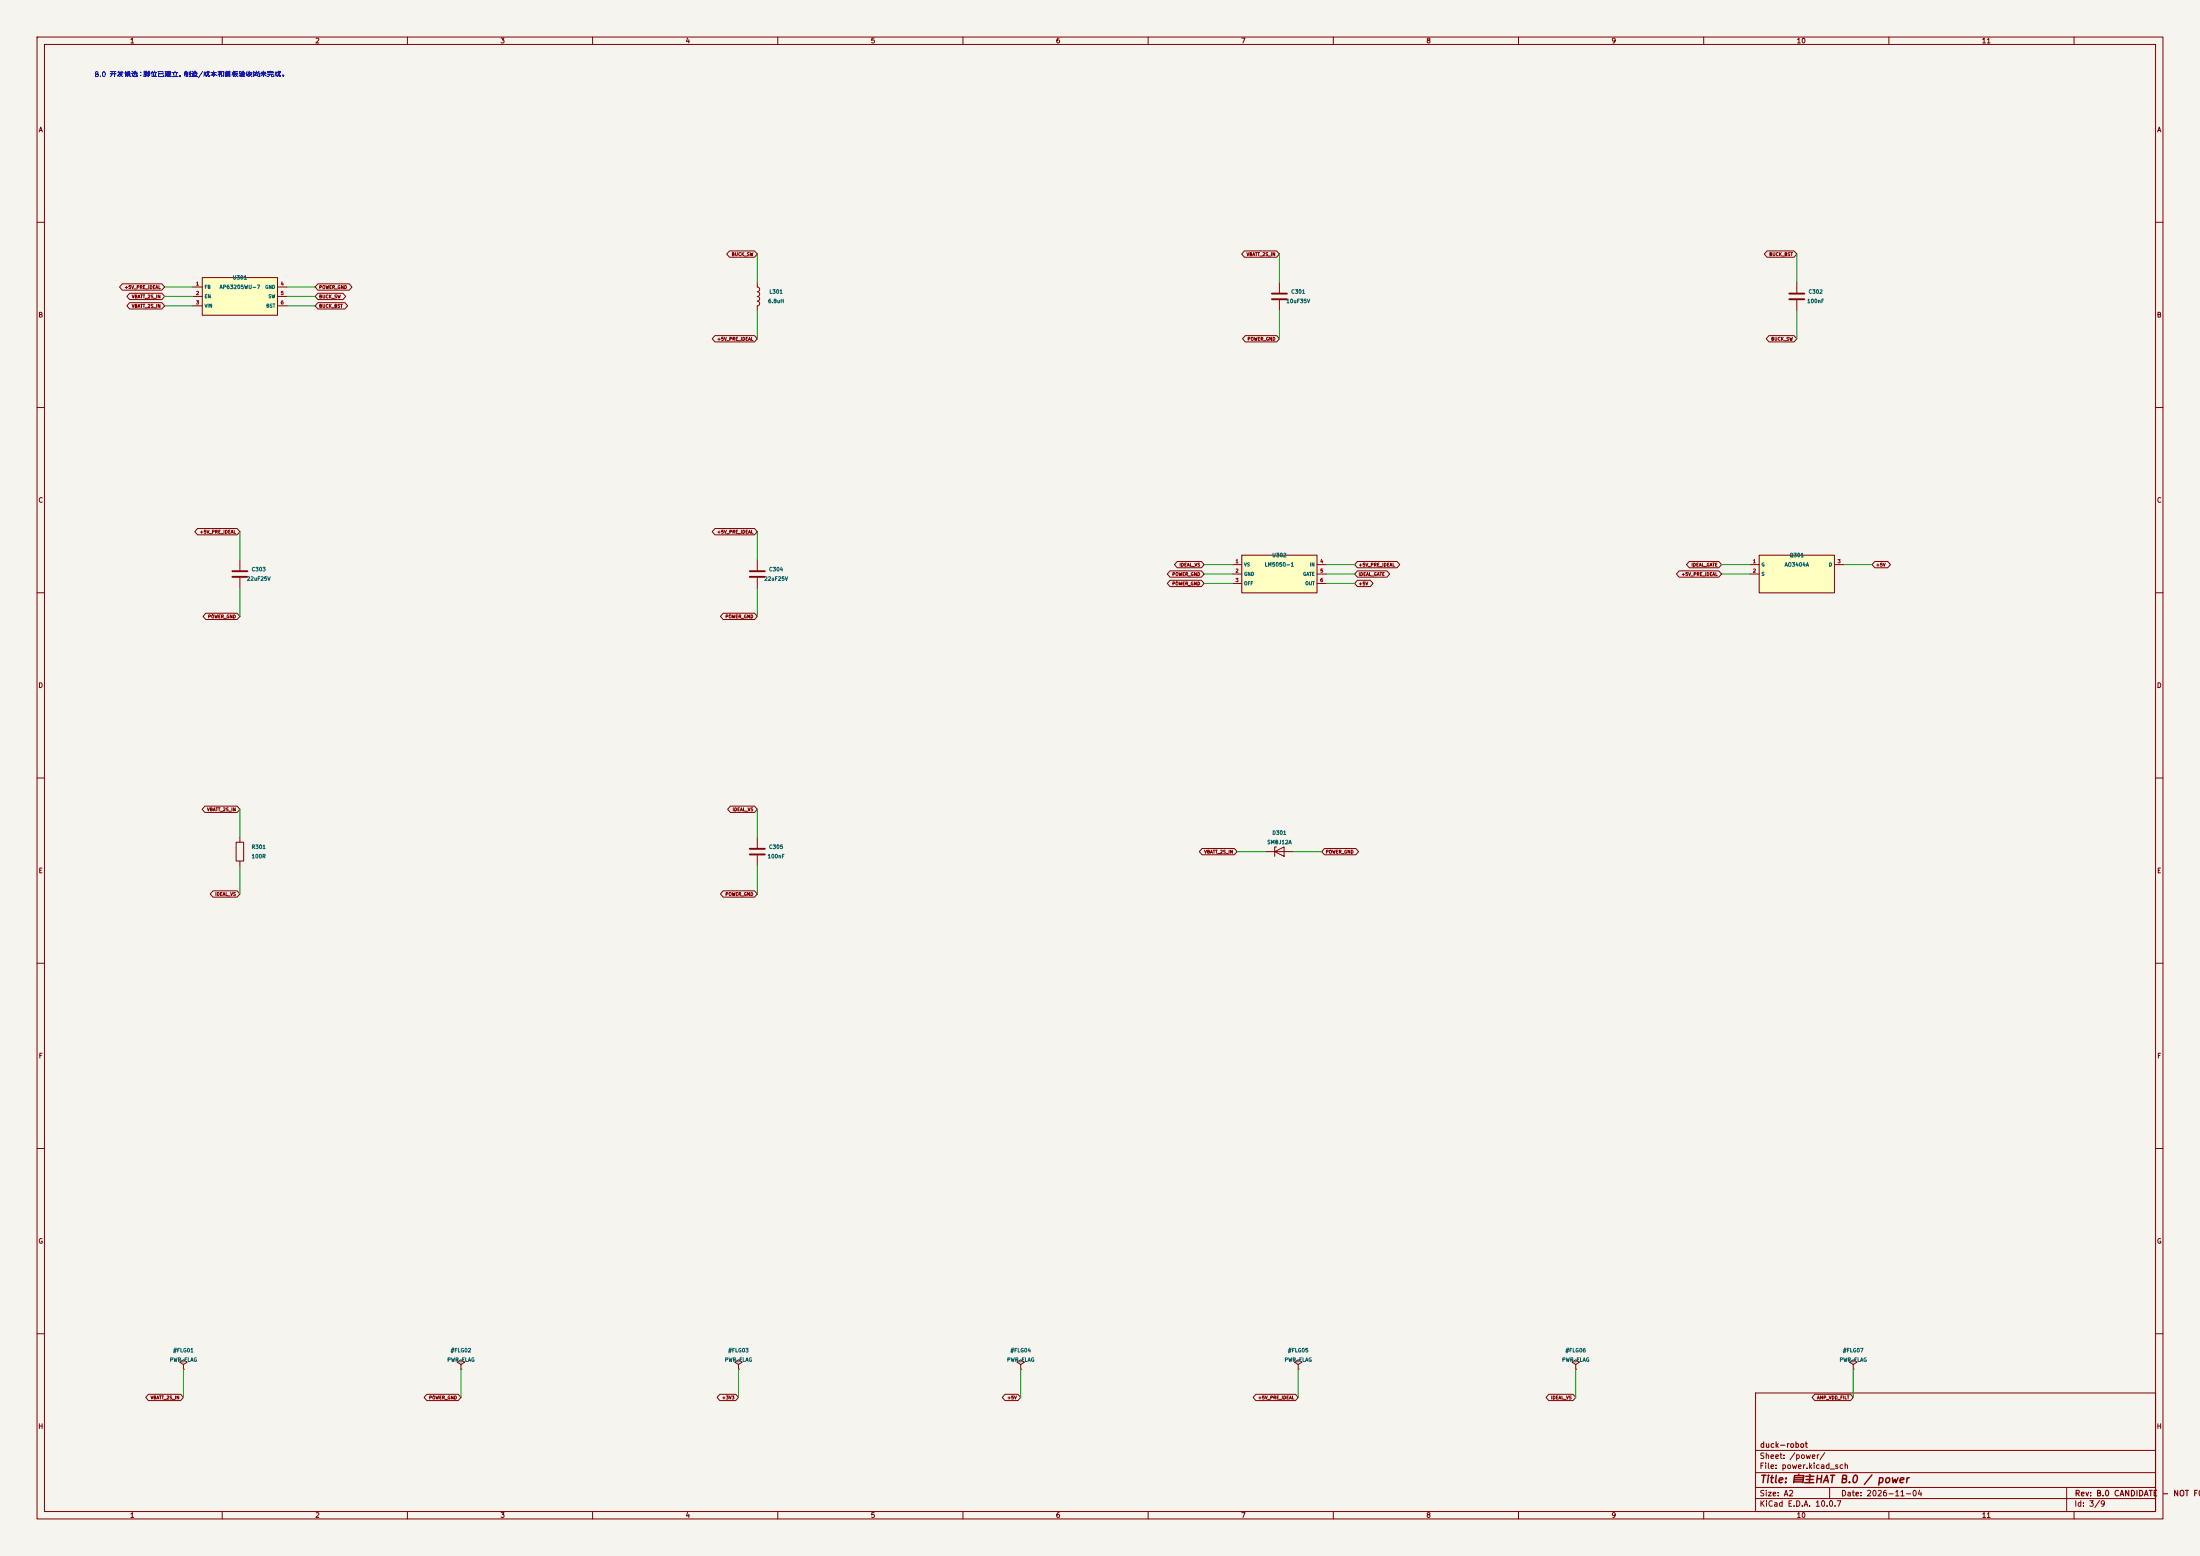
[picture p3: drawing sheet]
(kicad_sch 
 (version 20250114) 
 (generator "eeschema") 
 (paper "A2") 
 (title_block 
  (title "自主HAT B.0 / power") 
  (date "2026-11-04") 
  (rev "B.0 CANDIDATE - NOT FOR FAB") 
  (company "duck-robot")) 
 (lib_symbols 
  (symbol "duck:AP63205_B" 
   (pin_names 
    (offset 0.508))  (in_bom yes)  (on_board yes) 
   (property "Reference" "U"  (at 0 7.62 0)  (effects  (font  (size 1.0 1.0)))) 
   (property "Value" "AP63205_B"  (at 0 -7.62 0)  (effects  (font  (size 1.0 1.0)))) 
   (symbol "AP63205_B_0_1" 
    (rectangle  (start -10.16 5.08)  (end 10.16 -5.08)  (stroke  (width 0.254)  (type default))  (fill  (type background)))) 
   (symbol "AP63205_B_1_1" 
    (pin input line  (at -12.7 2.54 0)  (length 2.54)  (name "FB"  (effects  (font  (size 0.9 0.9))))  (number "1"  (effects  (font  (size 0.9 0.9))))) 
    (pin input line  (at -12.7 0.0 0)  (length 2.54)  (name "EN"  (effects  (font  (size 0.9 0.9))))  (number "2"  (effects  (font  (size 0.9 0.9))))) 
    (pin power_in line  (at -12.7 -2.54 0)  (length 2.54)  (name "VIN"  (effects  (font  (size 0.9 0.9))))  (number "3"  (effects  (font  (size 0.9 0.9))))) 
    (pin power_in line  (at 12.7 2.54 180)  (length 2.54)  (name "GND"  (effects  (font  (size 0.9 0.9))))  (number "4"  (effects  (font  (size 0.9 0.9))))) 
    (pin power_out line  (at 12.7 0.0 180)  (length 2.54)  (name "SW"  (effects  (font  (size 0.9 0.9))))  (number "5"  (effects  (font  (size 0.9 0.9))))) 
    (pin passive line  (at 12.7 -2.54 180)  (length 2.54)  (name "BST"  (effects  (font  (size 0.9 0.9))))  (number "6"  (effects  (font  (size 0.9 0.9))))))) 
  (symbol "Device:L" 
   (pin_numbers  (hide yes)) 
   (pin_names 
    (offset 1.016)  (hide yes))  (exclude_from_sim no)  (in_bom yes)  (on_board yes) 
   (in_pos_files yes) 
   (duplicate_pin_numbers_are_jumpers no) 
   (property "Reference" "L"  (at -1.27 0 90)  (show_name no)  (do_not_autoplace no)  (effects  (font  (size 1.27 1.27)))) 
   (property "Value" "L"  (at 1.905 0 90)  (show_name no)  (do_not_autoplace no)  (effects  (font  (size 1.27 1.27)))) 
   (property "Footprint" ""  (at 0 0 0)  (show_name no)  (do_not_autoplace no)  (hide yes)  (effects  (font  (size 1.27 1.27)))) 
   (property "Datasheet" ""  (at 0 0 0)  (show_name no)  (do_not_autoplace no)  (hide yes)  (effects  (font  (size 1.27 1.27)))) 
   (property "Description" "Inductor"  (at 0 0 0)  (show_name no)  (do_not_autoplace no)  (hide yes)  (effects  (font  (size 1.27 1.27)))) 
   (symbol "L_0_1" 
    (arc  (start 0 2.54)  (mid 0.6323 1.905)  (end 0 1.27)  (stroke  (width 0)  (type default))  (fill  (type none))) 
    (arc  (start 0 1.27)  (mid 0.6323 0.635)  (end 0 0)  (stroke  (width 0)  (type default))  (fill  (type none))) 
    (arc  (start 0 0)  (mid 0.6323 -0.635)  (end 0 -1.27)  (stroke  (width 0)  (type default))  (fill  (type none))) 
    (arc  (start 0 -1.27)  (mid 0.6323 -1.905)  (end 0 -2.54)  (stroke  (width 0)  (type default))  (fill  (type none)))) 
   (symbol "L_1_1" 
    (pin passive line  (at 0 3.81 270)  (length 1.27)  (name "1"  (effects  (font  (size 1.27 1.27))))  (number "1"  (effects  (font  (size 1.27 1.27))))) 
    (pin passive line  (at 0 -3.81 90)  (length 1.27)  (name "2"  (effects  (font  (size 1.27 1.27))))  (number "2"  (effects  (font  (size 1.27 1.27)))))) 
   (embedded_fonts no)) 
  (symbol "Device:C" 
   (pin_numbers  (hide yes)) 
   (pin_names 
    (offset 0.254))  (exclude_from_sim no)  (in_bom yes)  (on_board yes) 
   (in_pos_files yes) 
   (duplicate_pin_numbers_are_jumpers no) 
   (property "Reference" "C"  (at 0.635 2.54 0)  (show_name no)  (do_not_autoplace no)  (effects  (font  (size 1.27 1.27))  (justify left))) 
   (property "Value" "C"  (at 0.635 -2.54 0)  (show_name no)  (do_not_autoplace no)  (effects  (font  (size 1.27 1.27))  (justify left))) 
   (property "Footprint" ""  (at 0.9652 -3.81 0)  (show_name no)  (do_not_autoplace no)  (hide yes)  (effects  (font  (size 1.27 1.27)))) 
   (property "Datasheet" ""  (at 0 0 0)  (show_name no)  (do_not_autoplace no)  (hide yes)  (effects  (font  (size 1.27 1.27)))) 
   (property "Description" "Unpolarized capacitor"  (at 0 0 0)  (show_name no)  (do_not_autoplace no)  (hide yes)  (effects  (font  (size 1.27 1.27)))) 
   (symbol "C_0_1" 
    (polyline  (pts  (xy -2.032 0.762)  (xy 2.032 0.762))  (stroke  (width 0.508)  (type default))  (fill  (type none))) 
    (polyline  (pts  (xy -2.032 -0.762)  (xy 2.032 -0.762))  (stroke  (width 0.508)  (type default))  (fill  (type none)))) 
   (symbol "C_1_1" 
    (pin passive line  (at 0 3.81 270)  (length 2.794)  (name ""  (effects  (font  (size 1.27 1.27))))  (number "1"  (effects  (font  (size 1.27 1.27))))) 
    (pin passive line  (at 0 -3.81 90)  (length 2.794)  (name ""  (effects  (font  (size 1.27 1.27))))  (number "2"  (effects  (font  (size 1.27 1.27)))))) 
   (embedded_fonts no)) 
  (symbol "duck:LM5050_1_B" 
   (pin_names 
    (offset 0.508))  (in_bom yes)  (on_board yes) 
   (property "Reference" "U"  (at 0 7.62 0)  (effects  (font  (size 1.0 1.0)))) 
   (property "Value" "LM5050_1_B"  (at 0 -7.62 0)  (effects  (font  (size 1.0 1.0)))) 
   (symbol "LM5050_1_B_0_1" 
    (rectangle  (start -10.16 5.08)  (end 10.16 -5.08)  (stroke  (width 0.254)  (type default))  (fill  (type background)))) 
   (symbol "LM5050_1_B_1_1" 
    (pin power_in line  (at -12.7 2.54 0)  (length 2.54)  (name "VS"  (effects  (font  (size 0.9 0.9))))  (number "1"  (effects  (font  (size 0.9 0.9))))) 
    (pin power_in line  (at -12.7 0.0 0)  (length 2.54)  (name "GND"  (effects  (font  (size 0.9 0.9))))  (number "2"  (effects  (font  (size 0.9 0.9))))) 
    (pin input line  (at -12.7 -2.54 0)  (length 2.54)  (name "OFF"  (effects  (font  (size 0.9 0.9))))  (number "3"  (effects  (font  (size 0.9 0.9))))) 
    (pin input line  (at 12.7 2.54 180)  (length 2.54)  (name "IN"  (effects  (font  (size 0.9 0.9))))  (number "4"  (effects  (font  (size 0.9 0.9))))) 
    (pin output line  (at 12.7 0.0 180)  (length 2.54)  (name "GATE"  (effects  (font  (size 0.9 0.9))))  (number "5"  (effects  (font  (size 0.9 0.9))))) 
    (pin input line  (at 12.7 -2.54 180)  (length 2.54)  (name "OUT"  (effects  (font  (size 0.9 0.9))))  (number "6"  (effects  (font  (size 0.9 0.9))))))) 
  (symbol "duck:AO3404A_B" 
   (pin_names 
    (offset 0.508))  (in_bom yes)  (on_board yes) 
   (property "Reference" "Q"  (at 0 7.62 0)  (effects  (font  (size 1.0 1.0)))) 
   (property "Value" "AO3404A_B"  (at 0 -7.62 0)  (effects  (font  (size 1.0 1.0)))) 
   (symbol "AO3404A_B_0_1" 
    (rectangle  (start -10.16 5.08)  (end 10.16 -5.08)  (stroke  (width 0.254)  (type default))  (fill  (type background)))) 
   (symbol "AO3404A_B_1_1" 
    (pin input line  (at -12.7 2.54 0)  (length 2.54)  (name "G"  (effects  (font  (size 0.9 0.9))))  (number "1"  (effects  (font  (size 0.9 0.9))))) 
    (pin passive line  (at -12.7 0.0 0)  (length 2.54)  (name "S"  (effects  (font  (size 0.9 0.9))))  (number "2"  (effects  (font  (size 0.9 0.9))))) 
    (pin passive line  (at 12.7 2.54 180)  (length 2.54)  (name "D"  (effects  (font  (size 0.9 0.9))))  (number "3"  (effects  (font  (size 0.9 0.9))))))) 
  (symbol "Device:R" 
   (pin_numbers  (hide yes)) 
   (pin_names 
    (offset 0))  (exclude_from_sim no)  (in_bom yes)  (on_board yes) 
   (in_pos_files yes) 
   (duplicate_pin_numbers_are_jumpers no) 
   (property "Reference" "R"  (at 2.032 0 90)  (show_name no)  (do_not_autoplace no)  (effects  (font  (size 1.27 1.27)))) 
   (property "Value" "R"  (at 0 0 90)  (show_name no)  (do_not_autoplace no)  (effects  (font  (size 1.27 1.27)))) 
   (property "Footprint" ""  (at -1.778 0 90)  (show_name no)  (do_not_autoplace no)  (hide yes)  (effects  (font  (size 1.27 1.27)))) 
   (property "Datasheet" ""  (at 0 0 0)  (show_name no)  (do_not_autoplace no)  (hide yes)  (effects  (font  (size 1.27 1.27)))) 
   (property "Description" "Resistor"  (at 0 0 0)  (show_name no)  (do_not_autoplace no)  (hide yes)  (effects  (font  (size 1.27 1.27)))) 
   (symbol "R_0_1" 
    (rectangle  (start -1.016 -2.54)  (end 1.016 2.54)  (stroke  (width 0.254)  (type default))  (fill  (type none)))) 
   (symbol "R_1_1" 
    (pin passive line  (at 0 3.81 270)  (length 1.27)  (name ""  (effects  (font  (size 1.27 1.27))))  (number "1"  (effects  (font  (size 1.27 1.27))))) 
    (pin passive line  (at 0 -3.81 90)  (length 1.27)  (name ""  (effects  (font  (size 1.27 1.27))))  (number "2"  (effects  (font  (size 1.27 1.27)))))) 
   (embedded_fonts no)) 
  (symbol "Device:D_Zener" 
   (pin_numbers  (hide yes)) 
   (pin_names 
    (offset 1.016)  (hide yes))  (exclude_from_sim no)  (in_bom yes)  (on_board yes) 
   (in_pos_files yes) 
   (duplicate_pin_numbers_are_jumpers no) 
   (property "Reference" "D"  (at 0 2.54 0)  (show_name no)  (do_not_autoplace no)  (effects  (font  (size 1.27 1.27)))) 
   (property "Value" "D_Zener"  (at 0 -2.54 0)  (show_name no)  (do_not_autoplace no)  (effects  (font  (size 1.27 1.27)))) 
   (property "Footprint" ""  (at 0 0 0)  (show_name no)  (do_not_autoplace no)  (hide yes)  (effects  (font  (size 1.27 1.27)))) 
   (property "Datasheet" ""  (at 0 0 0)  (show_name no)  (do_not_autoplace no)  (hide yes)  (effects  (font  (size 1.27 1.27)))) 
   (property "Description" "Zener diode"  (at 0 0 0)  (show_name no)  (do_not_autoplace no)  (hide yes)  (effects  (font  (size 1.27 1.27)))) 
   (symbol "D_Zener_0_1" 
    (polyline  (pts  (xy -1.27 -1.27)  (xy -1.27 1.27)  (xy -0.762 1.27))  (stroke  (width 0.254)  (type default))  (fill  (type none))) 
    (polyline  (pts  (xy 1.27 0)  (xy -1.27 0))  (stroke  (width 0)  (type default))  (fill  (type none))) 
    (polyline  (pts  (xy 1.27 -1.27)  (xy 1.27 1.27)  (xy -1.27 0)  (xy 1.27 -1.27))  (stroke  (width 0.254)  (type default))  (fill  (type none)))) 
   (symbol "D_Zener_1_1" 
    (pin passive line  (at -3.81 0 0)  (length 2.54)  (name "K"  (effects  (font  (size 1.27 1.27))))  (number "1"  (effects  (font  (size 1.27 1.27))))) 
    (pin passive line  (at 3.81 0 180)  (length 2.54)  (name "A"  (effects  (font  (size 1.27 1.27))))  (number "2"  (effects  (font  (size 1.27 1.27)))))) 
   (embedded_fonts no)) 
  (symbol "power:PWR_FLAG" 
   (power global) 
   (pin_numbers  (hide yes)) 
   (pin_names 
    (offset 0)  (hide yes))  (exclude_from_sim no)  (in_bom yes)  (on_board yes) 
   (in_pos_files yes) 
   (duplicate_pin_numbers_are_jumpers no) 
   (property "Reference" "#FLG"  (at 0 1.905 0)  (show_name no)  (do_not_autoplace no)  (hide yes)  (effects  (font  (size 1.27 1.27)))) 
   (property "Value" "PWR_FLAG"  (at 0 3.81 0)  (show_name no)  (do_not_autoplace no)  (effects  (font  (size 1.27 1.27)))) 
   (property "Footprint" ""  (at 0 0 0)  (show_name no)  (do_not_autoplace no)  (hide yes)  (effects  (font  (size 1.27 1.27)))) 
   (property "Datasheet" ""  (at 0 0 0)  (show_name no)  (do_not_autoplace no)  (hide yes)  (effects  (font  (size 1.27 1.27)))) 
   (property "Description" "Special symbol for telling ERC where power comes from"  (at 0 0 0)  (show_name no)  (do_not_autoplace no)  (hide yes)  (effects  (font  (size 1.27 1.27)))) 
   (symbol "PWR_FLAG_0_0" 
    (pin power_out line  (at 0 0 90)  (length 0)  (name ""  (effects  (font  (size 1.27 1.27))))  (number "1"  (effects  (font  (size 1.27 1.27)))))) 
   (symbol "PWR_FLAG_0_1" 
    (polyline  (pts  (xy 0 0)  (xy 0 1.27)  (xy -1.016 1.905)  (xy 0 2.54)  (xy 1.016 1.905)  (xy 0 1.27))  (stroke  (width 0)  (type default))  (fill  (type none)))) 
   (embedded_fonts no))) 
 (text "B.0 开发候选；脚位已建立，制造/成本和首板验收尚未完成。"  (at 25.4 20.32 0)  (effects  (font  (size 1.3 1.3))  (justify left))) 
 (wire  (pts  (xy 52.07 77.47)  (xy 44.45 77.47))  (stroke  (width 0)  (type default))) 
 (global_label "+5V_PRE_IDEAL" 
  (shape bidirectional)  (at 44.45 77.47 180)  (effects  (font  (size 0.85 0.85))  (justify right)) 
  (property "Intersheetrefs" "${INTERSHEET_REFS}"  (at 44.45 77.47 0)  (effects  (font  (size 1.0 1.0))  (hide yes)))) 
 (wire  (pts  (xy 52.07 80.01)  (xy 44.45 80.01))  (stroke  (width 0)  (type default))) 
 (global_label "VBATT_2S_IN" 
  (shape bidirectional)  (at 44.45 80.01 180)  (effects  (font  (size 0.85 0.85))  (justify right)) 
  (property "Intersheetrefs" "${INTERSHEET_REFS}"  (at 44.45 80.01 0)  (effects  (font  (size 1.0 1.0))  (hide yes)))) 
 (wire  (pts  (xy 52.07 82.55)  (xy 44.45 82.55))  (stroke  (width 0)  (type default))) 
 (global_label "VBATT_2S_IN" 
  (shape bidirectional)  (at 44.45 82.55 180)  (effects  (font  (size 0.85 0.85))  (justify right)) 
  (property "Intersheetrefs" "${INTERSHEET_REFS}"  (at 44.45 82.55 0)  (effects  (font  (size 1.0 1.0))  (hide yes)))) 
 (wire  (pts  (xy 77.47 77.47)  (xy 85.09 77.47))  (stroke  (width 0)  (type default))) 
 (global_label "POWER_GND" 
  (shape bidirectional)  (at 85.09 77.47 0)  (effects  (font  (size 0.85 0.85))  (justify left)) 
  (property "Intersheetrefs" "${INTERSHEET_REFS}"  (at 85.09 77.47 0)  (effects  (font  (size 1.0 1.0))  (hide yes)))) 
 (wire  (pts  (xy 77.47 80.01)  (xy 85.09 80.01))  (stroke  (width 0)  (type default))) 
 (global_label "BUCK_SW" 
  (shape bidirectional)  (at 85.09 80.01 0)  (effects  (font  (size 0.85 0.85))  (justify left)) 
  (property "Intersheetrefs" "${INTERSHEET_REFS}"  (at 85.09 80.01 0)  (effects  (font  (size 1.0 1.0))  (hide yes)))) 
 (wire  (pts  (xy 77.47 82.55)  (xy 85.09 82.55))  (stroke  (width 0)  (type default))) 
 (global_label "BUCK_BST" 
  (shape bidirectional)  (at 85.09 82.55 0)  (effects  (font  (size 0.85 0.85))  (justify left)) 
  (property "Intersheetrefs" "${INTERSHEET_REFS}"  (at 85.09 82.55 0)  (effects  (font  (size 1.0 1.0))  (hide yes)))) 
 (symbol 
  (lib_id "duck:AP63205_B")  (at 64.77 80.01 0)  (unit 1)  (in_bom yes)  (on_board yes)  (dnp no) 
  (property "Reference" "U301"  (at 64.77 74.93 0)  (effects  (font  (size 1.0 1.0)))) 
  (property "Value" "AP63205WU-7"  (at 64.77 77.47 0)  (effects  (font  (size 1.0 1.0)))) 
  (property "Footprint" "Package_TO_SOT_SMD:TSOT-23-6"  (at 64.77 80.01 0)  (effects  (font  (size 1.0 1.0))  (hide yes)))  (pin "1")  (pin "2")  (pin "3")  (pin "4")  (pin "5")  (pin "6") 
  (instances  (project "custom_hat_rev_b"  (path ""  (reference "U301")  (unit 1)))) 
  (property "MPN" "AP63205WU-7"  (at 65 80 0)  (effects  (font  (size 1.0 1.0))  (hide yes))) 
  (property "LCSC" "C2071056"  (at 65 80 0)  (effects  (font  (size 1.0 1.0))  (hide yes))) 
  (property "Manufacturer" "Diodes"  (at 65 80 0)  (effects  (font  (size 1.0 1.0))  (hide yes))) 
  (property "Datasheet" "https://www.diodes.com/datasheet/download/AP63200-AP63201-AP63203-AP63205.pdf"  (at 65 80 0)  (effects  (font  (size 1.0 1.0))  (hide yes))) 
  (property "Description" ""  (at 65 80 0)  (effects  (font  (size 1.0 1.0))  (hide yes)))) 
 (wire  (pts  (xy 204.47 76.2)  (xy 204.47 68.58))  (stroke  (width 0)  (type default))) 
 (global_label "BUCK_SW" 
  (shape bidirectional)  (at 204.47 68.58 180)  (effects  (font  (size 0.85 0.85))  (justify right)) 
  (property "Intersheetrefs" "${INTERSHEET_REFS}"  (at 204.47 68.58 0)  (effects  (font  (size 1.0 1.0))  (hide yes)))) 
 (wire  (pts  (xy 204.47 83.82)  (xy 204.47 91.44))  (stroke  (width 0)  (type default))) 
 (global_label "+5V_PRE_IDEAL" 
  (shape bidirectional)  (at 204.47 91.44 180)  (effects  (font  (size 0.85 0.85))  (justify right)) 
  (property "Intersheetrefs" "${INTERSHEET_REFS}"  (at 204.47 91.44 0)  (effects  (font  (size 1.0 1.0))  (hide yes)))) 
 (symbol 
  (lib_id "Device:L")  (at 204.47 80.01 0)  (unit 1)  (in_bom yes)  (on_board yes)  (dnp no) 
  (property "Reference" "L301"  (at 209.55 78.74000000000001 0)  (effects  (font  (size 1.0 1.0)))) 
  (property "Value" "6.8uH"  (at 209.55 81.28 0)  (effects  (font  (size 1.0 1.0)))) 
  (property "Footprint" "Inductor_SMD:L_Sunlord_SWPA6045S"  (at 204.47 80.01 0)  (effects  (font  (size 1.0 1.0))  (hide yes)))  (pin "1")  (pin "2") 
  (instances  (project "custom_hat_rev_b"  (path ""  (reference "L301")  (unit 1)))) 
  (property "MPN" "SWPA6045S6R8MT"  (at 205 80 0)  (effects  (font  (size 1.0 1.0))  (hide yes))) 
  (property "LCSC" "C57254"  (at 205 80 0)  (effects  (font  (size 1.0 1.0))  (hide yes))) 
  (property "Manufacturer" "Sunlord"  (at 205 80 0)  (effects  (font  (size 1.0 1.0))  (hide yes))) 
  (property "Datasheet" ""  (at 205 80 0)  (effects  (font  (size 1.0 1.0))  (hide yes))) 
  (property "Description" ""  (at 205 80 0)  (effects  (font  (size 1.0 1.0))  (hide yes)))) 
 (wire  (pts  (xy 345.44 76.2)  (xy 345.44 68.58))  (stroke  (width 0)  (type default))) 
 (global_label "VBATT_2S_IN" 
  (shape bidirectional)  (at 345.44 68.58 180)  (effects  (font  (size 0.85 0.85))  (justify right)) 
  (property "Intersheetrefs" "${INTERSHEET_REFS}"  (at 345.44 68.58 0)  (effects  (font  (size 1.0 1.0))  (hide yes)))) 
 (wire  (pts  (xy 345.44 83.82)  (xy 345.44 91.44))  (stroke  (width 0)  (type default))) 
 (global_label "POWER_GND" 
  (shape bidirectional)  (at 345.44 91.44 180)  (effects  (font  (size 0.85 0.85))  (justify right)) 
  (property "Intersheetrefs" "${INTERSHEET_REFS}"  (at 345.44 91.44 0)  (effects  (font  (size 1.0 1.0))  (hide yes)))) 
 (symbol 
  (lib_id "Device:C")  (at 345.44 80.01 0)  (unit 1)  (in_bom yes)  (on_board yes)  (dnp no) 
  (property "Reference" "C301"  (at 350.52 78.74000000000001 0)  (effects  (font  (size 1.0 1.0)))) 
  (property "Value" "10uF35V"  (at 350.52 81.28 0)  (effects  (font  (size 1.0 1.0)))) 
  (property "Footprint" "Capacitor_SMD:C_1206_3216Metric"  (at 345.44 80.01 0)  (effects  (font  (size 1.0 1.0))  (hide yes)))  (pin "1")  (pin "2") 
  (instances  (project "custom_hat_rev_b"  (path ""  (reference "C301")  (unit 1)))) 
  (property "MPN" "C3216X7R1V106KT000E"  (at 345 80 0)  (effects  (font  (size 1.0 1.0))  (hide yes))) 
  (property "LCSC" "C76666"  (at 345 80 0)  (effects  (font  (size 1.0 1.0))  (hide yes))) 
  (property "Manufacturer" "TDK"  (at 345 80 0)  (effects  (font  (size 1.0 1.0))  (hide yes))) 
  (property "Datasheet" ""  (at 345 80 0)  (effects  (font  (size 1.0 1.0))  (hide yes))) 
  (property "Description" ""  (at 345 80 0)  (effects  (font  (size 1.0 1.0))  (hide yes)))) 
 (wire  (pts  (xy 485.14 76.2)  (xy 485.14 68.58))  (stroke  (width 0)  (type default))) 
 (global_label "BUCK_BST" 
  (shape bidirectional)  (at 485.14 68.58 180)  (effects  (font  (size 0.85 0.85))  (justify right)) 
  (property "Intersheetrefs" "${INTERSHEET_REFS}"  (at 485.14 68.58 0)  (effects  (font  (size 1.0 1.0))  (hide yes)))) 
 (wire  (pts  (xy 485.14 83.82)  (xy 485.14 91.44))  (stroke  (width 0)  (type default))) 
 (global_label "BUCK_SW" 
  (shape bidirectional)  (at 485.14 91.44 180)  (effects  (font  (size 0.85 0.85))  (justify right)) 
  (property "Intersheetrefs" "${INTERSHEET_REFS}"  (at 485.14 91.44 0)  (effects  (font  (size 1.0 1.0))  (hide yes)))) 
 (symbol 
  (lib_id "Device:C")  (at 485.14 80.01 0)  (unit 1)  (in_bom yes)  (on_board yes)  (dnp no) 
  (property "Reference" "C302"  (at 490.21999999999997 78.74000000000001 0)  (effects  (font  (size 1.0 1.0)))) 
  (property "Value" "100nF"  (at 490.21999999999997 81.28 0)  (effects  (font  (size 1.0 1.0)))) 
  (property "Footprint" "Capacitor_SMD:C_0603_1608Metric"  (at 485.14 80.01 0)  (effects  (font  (size 1.0 1.0))  (hide yes)))  (pin "1")  (pin "2") 
  (instances  (project "custom_hat_rev_b"  (path ""  (reference "C302")  (unit 1)))) 
  (property "MPN" "CC0603KRX7R9BB104"  (at 485 80 0)  (effects  (font  (size 1.0 1.0))  (hide yes))) 
  (property "LCSC" "C14663"  (at 485 80 0)  (effects  (font  (size 1.0 1.0))  (hide yes))) 
  (property "Manufacturer" "YAGEO"  (at 485 80 0)  (effects  (font  (size 1.0 1.0))  (hide yes))) 
  (property "Datasheet" ""  (at 485 80 0)  (effects  (font  (size 1.0 1.0))  (hide yes))) 
  (property "Description" ""  (at 485 80 0)  (effects  (font  (size 1.0 1.0))  (hide yes)))) 
 (wire  (pts  (xy 64.77 151.13)  (xy 64.77 143.51))  (stroke  (width 0)  (type default))) 
 (global_label "+5V_PRE_IDEAL" 
  (shape bidirectional)  (at 64.77 143.51 180)  (effects  (font  (size 0.85 0.85))  (justify right)) 
  (property "Intersheetrefs" "${INTERSHEET_REFS}"  (at 64.77 143.51 0)  (effects  (font  (size 1.0 1.0))  (hide yes)))) 
 (wire  (pts  (xy 64.77 158.75)  (xy 64.77 166.37))  (stroke  (width 0)  (type default))) 
 (global_label "POWER_GND" 
  (shape bidirectional)  (at 64.77 166.37 180)  (effects  (font  (size 0.85 0.85))  (justify right)) 
  (property "Intersheetrefs" "${INTERSHEET_REFS}"  (at 64.77 166.37 0)  (effects  (font  (size 1.0 1.0))  (hide yes)))) 
 (symbol 
  (lib_id "Device:C")  (at 64.77 154.94 0)  (unit 1)  (in_bom yes)  (on_board yes)  (dnp no) 
  (property "Reference" "C303"  (at 69.85 153.67 0)  (effects  (font  (size 1.0 1.0)))) 
  (property "Value" "22uF25V"  (at 69.85 156.21 0)  (effects  (font  (size 1.0 1.0)))) 
  (property "Footprint" "Capacitor_SMD:C_1210_3225Metric"  (at 64.77 154.94 0)  (effects  (font  (size 1.0 1.0))  (hide yes)))  (pin "1")  (pin "2") 
  (instances  (project "custom_hat_rev_b"  (path ""  (reference "C303")  (unit 1)))) 
  (property "MPN" "GRM32ER71E226KE15L"  (at 65 155 0)  (effects  (font  (size 1.0 1.0))  (hide yes))) 
  (property "LCSC" "C21397"  (at 65 155 0)  (effects  (font  (size 1.0 1.0))  (hide yes))) 
  (property "Manufacturer" "Murata"  (at 65 155 0)  (effects  (font  (size 1.0 1.0))  (hide yes))) 
  (property "Datasheet" ""  (at 65 155 0)  (effects  (font  (size 1.0 1.0))  (hide yes))) 
  (property "Description" ""  (at 65 155 0)  (effects  (font  (size 1.0 1.0))  (hide yes)))) 
 (wire  (pts  (xy 204.47 151.13)  (xy 204.47 143.51))  (stroke  (width 0)  (type default))) 
 (global_label "+5V_PRE_IDEAL" 
  (shape bidirectional)  (at 204.47 143.51 180)  (effects  (font  (size 0.85 0.85))  (justify right)) 
  (property "Intersheetrefs" "${INTERSHEET_REFS}"  (at 204.47 143.51 0)  (effects  (font  (size 1.0 1.0))  (hide yes)))) 
 (wire  (pts  (xy 204.47 158.75)  (xy 204.47 166.37))  (stroke  (width 0)  (type default))) 
 (global_label "POWER_GND" 
  (shape bidirectional)  (at 204.47 166.37 180)  (effects  (font  (size 0.85 0.85))  (justify right)) 
  (property "Intersheetrefs" "${INTERSHEET_REFS}"  (at 204.47 166.37 0)  (effects  (font  (size 1.0 1.0))  (hide yes)))) 
 (symbol 
  (lib_id "Device:C")  (at 204.47 154.94 0)  (unit 1)  (in_bom yes)  (on_board yes)  (dnp no) 
  (property "Reference" "C304"  (at 209.55 153.67 0)  (effects  (font  (size 1.0 1.0)))) 
  (property "Value" "22uF25V"  (at 209.55 156.21 0)  (effects  (font  (size 1.0 1.0)))) 
  (property "Footprint" "Capacitor_SMD:C_1210_3225Metric"  (at 204.47 154.94 0)  (effects  (font  (size 1.0 1.0))  (hide yes)))  (pin "1")  (pin "2") 
  (instances  (project "custom_hat_rev_b"  (path ""  (reference "C304")  (unit 1)))) 
  (property "MPN" "GRM32ER71E226KE15L"  (at 205 155 0)  (effects  (font  (size 1.0 1.0))  (hide yes))) 
  (property "LCSC" "C21397"  (at 205 155 0)  (effects  (font  (size 1.0 1.0))  (hide yes))) 
  (property "Manufacturer" "Murata"  (at 205 155 0)  (effects  (font  (size 1.0 1.0))  (hide yes))) 
  (property "Datasheet" ""  (at 205 155 0)  (effects  (font  (size 1.0 1.0))  (hide yes))) 
  (property "Description" ""  (at 205 155 0)  (effects  (font  (size 1.0 1.0))  (hide yes)))) 
 (wire  (pts  (xy 332.74 152.4)  (xy 325.12 152.4))  (stroke  (width 0)  (type default))) 
 (global_label "IDEAL_VS" 
  (shape bidirectional)  (at 325.12 152.4 180)  (effects  (font  (size 0.85 0.85))  (justify right)) 
  (property "Intersheetrefs" "${INTERSHEET_REFS}"  (at 325.12 152.4 0)  (effects  (font  (size 1.0 1.0))  (hide yes)))) 
 (wire  (pts  (xy 332.74 154.94)  (xy 325.12 154.94))  (stroke  (width 0)  (type default))) 
 (global_label "POWER_GND" 
  (shape bidirectional)  (at 325.12 154.94 180)  (effects  (font  (size 0.85 0.85))  (justify right)) 
  (property "Intersheetrefs" "${INTERSHEET_REFS}"  (at 325.12 154.94 0)  (effects  (font  (size 1.0 1.0))  (hide yes)))) 
 (wire  (pts  (xy 332.74 157.48)  (xy 325.12 157.48))  (stroke  (width 0)  (type default))) 
 (global_label "POWER_GND" 
  (shape bidirectional)  (at 325.12 157.48 180)  (effects  (font  (size 0.85 0.85))  (justify right)) 
  (property "Intersheetrefs" "${INTERSHEET_REFS}"  (at 325.12 157.48 0)  (effects  (font  (size 1.0 1.0))  (hide yes)))) 
 (wire  (pts  (xy 358.14 152.4)  (xy 365.76 152.4))  (stroke  (width 0)  (type default))) 
 (global_label "+5V_PRE_IDEAL" 
  (shape bidirectional)  (at 365.76 152.4 0)  (effects  (font  (size 0.85 0.85))  (justify left)) 
  (property "Intersheetrefs" "${INTERSHEET_REFS}"  (at 365.76 152.4 0)  (effects  (font  (size 1.0 1.0))  (hide yes)))) 
 (wire  (pts  (xy 358.14 154.94)  (xy 365.76 154.94))  (stroke  (width 0)  (type default))) 
 (global_label "IDEAL_GATE" 
  (shape bidirectional)  (at 365.76 154.94 0)  (effects  (font  (size 0.85 0.85))  (justify left)) 
  (property "Intersheetrefs" "${INTERSHEET_REFS}"  (at 365.76 154.94 0)  (effects  (font  (size 1.0 1.0))  (hide yes)))) 
 (wire  (pts  (xy 358.14 157.48)  (xy 365.76 157.48))  (stroke  (width 0)  (type default))) 
 (global_label "+5V" 
  (shape bidirectional)  (at 365.76 157.48 0)  (effects  (font  (size 0.85 0.85))  (justify left)) 
  (property "Intersheetrefs" "${INTERSHEET_REFS}"  (at 365.76 157.48 0)  (effects  (font  (size 1.0 1.0))  (hide yes)))) 
 (symbol 
  (lib_id "duck:LM5050_1_B")  (at 345.44 154.94 0)  (unit 1)  (in_bom yes)  (on_board yes)  (dnp no) 
  (property "Reference" "U302"  (at 345.44 149.85999999999999 0)  (effects  (font  (size 1.0 1.0)))) 
  (property "Value" "LM5050-1"  (at 345.44 152.4 0)  (effects  (font  (size 1.0 1.0)))) 
  (property "Footprint" "Package_TO_SOT_SMD:TSOT-23-6"  (at 345.44 154.94 0)  (effects  (font  (size 1.0 1.0))  (hide yes)))  (pin "1")  (pin "2")  (pin "3")  (pin "4")  (pin "5")  (pin "6") 
  (instances  (project "custom_hat_rev_b"  (path ""  (reference "U302")  (unit 1)))) 
  (property "MPN" "LM5050MKX-1/NOPB"  (at 345 155 0)  (effects  (font  (size 1.0 1.0))  (hide yes))) 
  (property "LCSC" "C473393"  (at 345 155 0)  (effects  (font  (size 1.0 1.0))  (hide yes))) 
  (property "Manufacturer" "Texas Instruments"  (at 345 155 0)  (effects  (font  (size 1.0 1.0))  (hide yes))) 
  (property "Datasheet" "https://www.ti.com/lit/ds/symlink/lm5050-1.pdf"  (at 345 155 0)  (effects  (font  (size 1.0 1.0))  (hide yes))) 
  (property "Description" ""  (at 345 155 0)  (effects  (font  (size 1.0 1.0))  (hide yes)))) 
 (wire  (pts  (xy 472.44 152.4)  (xy 464.82 152.4))  (stroke  (width 0)  (type default))) 
 (global_label "IDEAL_GATE" 
  (shape bidirectional)  (at 464.82 152.4 180)  (effects  (font  (size 0.85 0.85))  (justify right)) 
  (property "Intersheetrefs" "${INTERSHEET_REFS}"  (at 464.82 152.4 0)  (effects  (font  (size 1.0 1.0))  (hide yes)))) 
 (wire  (pts  (xy 472.44 154.94)  (xy 464.82 154.94))  (stroke  (width 0)  (type default))) 
 (global_label "+5V_PRE_IDEAL" 
  (shape bidirectional)  (at 464.82 154.94 180)  (effects  (font  (size 0.85 0.85))  (justify right)) 
  (property "Intersheetrefs" "${INTERSHEET_REFS}"  (at 464.82 154.94 0)  (effects  (font  (size 1.0 1.0))  (hide yes)))) 
 (wire  (pts  (xy 497.84 152.4)  (xy 505.46 152.4))  (stroke  (width 0)  (type default))) 
 (global_label "+5V" 
  (shape bidirectional)  (at 505.46 152.4 0)  (effects  (font  (size 0.85 0.85))  (justify left)) 
  (property "Intersheetrefs" "${INTERSHEET_REFS}"  (at 505.46 152.4 0)  (effects  (font  (size 1.0 1.0))  (hide yes)))) 
 (symbol 
  (lib_id "duck:AO3404A_B")  (at 485.14 154.94 0)  (unit 1)  (in_bom yes)  (on_board yes)  (dnp no) 
  (property "Reference" "Q301"  (at 485.14 149.85999999999999 0)  (effects  (font  (size 1.0 1.0)))) 
  (property "Value" "AO3404A"  (at 485.14 152.4 0)  (effects  (font  (size 1.0 1.0)))) 
  (property "Footprint" "Package_TO_SOT_SMD:SOT-23"  (at 485.14 154.94 0)  (effects  (font  (size 1.0 1.0))  (hide yes)))  (pin "1")  (pin "2")  (pin "3") 
  (instances  (project "custom_hat_rev_b"  (path ""  (reference "Q301")  (unit 1)))) 
  (property "MPN" "AO3404A"  (at 485 155 0)  (effects  (font  (size 1.0 1.0))  (hide yes))) 
  (property "LCSC" "C30010"  (at 485 155 0)  (effects  (font  (size 1.0 1.0))  (hide yes))) 
  (property "Manufacturer" "AOS"  (at 485 155 0)  (effects  (font  (size 1.0 1.0))  (hide yes))) 
  (property "Datasheet" "https://www.aosmd.com/sites/default/files/res/datasheets/AO3404A.pdf"  (at 485 155 0)  (effects  (font  (size 1.0 1.0))  (hide yes))) 
  (property "Description" ""  (at 485 155 0)  (effects  (font  (size 1.0 1.0))  (hide yes)))) 
 (wire  (pts  (xy 64.77 226.06)  (xy 64.77 218.44))  (stroke  (width 0)  (type default))) 
 (global_label "VBATT_2S_IN" 
  (shape bidirectional)  (at 64.77 218.44 180)  (effects  (font  (size 0.85 0.85))  (justify right)) 
  (property "Intersheetrefs" "${INTERSHEET_REFS}"  (at 64.77 218.44 0)  (effects  (font  (size 1.0 1.0))  (hide yes)))) 
 (wire  (pts  (xy 64.77 233.68)  (xy 64.77 241.3))  (stroke  (width 0)  (type default))) 
 (global_label "IDEAL_VS" 
  (shape bidirectional)  (at 64.77 241.3 180)  (effects  (font  (size 0.85 0.85))  (justify right)) 
  (property "Intersheetrefs" "${INTERSHEET_REFS}"  (at 64.77 241.3 0)  (effects  (font  (size 1.0 1.0))  (hide yes)))) 
 (symbol 
  (lib_id "Device:R")  (at 64.77 229.87 0)  (unit 1)  (in_bom yes)  (on_board yes)  (dnp no) 
  (property "Reference" "R301"  (at 69.85 228.6 0)  (effects  (font  (size 1.0 1.0)))) 
  (property "Value" "100R"  (at 69.85 231.14000000000001 0)  (effects  (font  (size 1.0 1.0)))) 
  (property "Footprint" "Resistor_SMD:R_0603_1608Metric"  (at 64.77 229.87 0)  (effects  (font  (size 1.0 1.0))  (hide yes)))  (pin "1")  (pin "2") 
  (instances  (project "custom_hat_rev_b"  (path ""  (reference "R301")  (unit 1)))) 
  (property "MPN" "0603WAF1000T5E"  (at 65 230 0)  (effects  (font  (size 1.0 1.0))  (hide yes))) 
  (property "LCSC" "C22775"  (at 65 230 0)  (effects  (font  (size 1.0 1.0))  (hide yes))) 
  (property "Manufacturer" "UNI-ROYAL"  (at 65 230 0)  (effects  (font  (size 1.0 1.0))  (hide yes))) 
  (property "Datasheet" ""  (at 65 230 0)  (effects  (font  (size 1.0 1.0))  (hide yes))) 
  (property "Description" ""  (at 65 230 0)  (effects  (font  (size 1.0 1.0))  (hide yes)))) 
 (wire  (pts  (xy 204.47 226.06)  (xy 204.47 218.44))  (stroke  (width 0)  (type default))) 
 (global_label "IDEAL_VS" 
  (shape bidirectional)  (at 204.47 218.44 180)  (effects  (font  (size 0.85 0.85))  (justify right)) 
  (property "Intersheetrefs" "${INTERSHEET_REFS}"  (at 204.47 218.44 0)  (effects  (font  (size 1.0 1.0))  (hide yes)))) 
 (wire  (pts  (xy 204.47 233.68)  (xy 204.47 241.3))  (stroke  (width 0)  (type default))) 
 (global_label "POWER_GND" 
  (shape bidirectional)  (at 204.47 241.3 180)  (effects  (font  (size 0.85 0.85))  (justify right)) 
  (property "Intersheetrefs" "${INTERSHEET_REFS}"  (at 204.47 241.3 0)  (effects  (font  (size 1.0 1.0))  (hide yes)))) 
 (symbol 
  (lib_id "Device:C")  (at 204.47 229.87 0)  (unit 1)  (in_bom yes)  (on_board yes)  (dnp no) 
  (property "Reference" "C305"  (at 209.55 228.6 0)  (effects  (font  (size 1.0 1.0)))) 
  (property "Value" "100nF"  (at 209.55 231.14000000000001 0)  (effects  (font  (size 1.0 1.0)))) 
  (property "Footprint" "Capacitor_SMD:C_0603_1608Metric"  (at 204.47 229.87 0)  (effects  (font  (size 1.0 1.0))  (hide yes)))  (pin "1")  (pin "2") 
  (instances  (project "custom_hat_rev_b"  (path ""  (reference "C305")  (unit 1)))) 
  (property "MPN" "CC0603KRX7R9BB104"  (at 205 230 0)  (effects  (font  (size 1.0 1.0))  (hide yes))) 
  (property "LCSC" "C14663"  (at 205 230 0)  (effects  (font  (size 1.0 1.0))  (hide yes))) 
  (property "Manufacturer" "YAGEO"  (at 205 230 0)  (effects  (font  (size 1.0 1.0))  (hide yes))) 
  (property "Datasheet" ""  (at 205 230 0)  (effects  (font  (size 1.0 1.0))  (hide yes))) 
  (property "Description" ""  (at 205 230 0)  (effects  (font  (size 1.0 1.0))  (hide yes)))) 
 (wire  (pts  (xy 341.63 229.87)  (xy 334.01 229.87))  (stroke  (width 0)  (type default))) 
 (global_label "VBATT_2S_IN" 
  (shape bidirectional)  (at 334.01 229.87 180)  (effects  (font  (size 0.85 0.85))  (justify right)) 
  (property "Intersheetrefs" "${INTERSHEET_REFS}"  (at 334.01 229.87 0)  (effects  (font  (size 1.0 1.0))  (hide yes)))) 
 (wire  (pts  (xy 349.25 229.87)  (xy 356.87 229.87))  (stroke  (width 0)  (type default))) 
 (global_label "POWER_GND" 
  (shape bidirectional)  (at 356.87 229.87 0)  (effects  (font  (size 0.85 0.85))  (justify left)) 
  (property "Intersheetrefs" "${INTERSHEET_REFS}"  (at 356.87 229.87 0)  (effects  (font  (size 1.0 1.0))  (hide yes)))) 
 (symbol 
  (lib_id "Device:D_Zener")  (at 345.44 229.87 0)  (unit 1)  (in_bom yes)  (on_board yes)  (dnp no) 
  (property "Reference" "D301"  (at 345.44 224.79 0)  (effects  (font  (size 1.0 1.0)))) 
  (property "Value" "SMBJ12A"  (at 345.44 227.33 0)  (effects  (font  (size 1.0 1.0)))) 
  (property "Footprint" "Diode_SMD:D_SMB"  (at 345.44 229.87 0)  (effects  (font  (size 1.0 1.0))  (hide yes)))  (pin "1")  (pin "2") 
  (instances  (project "custom_hat_rev_b"  (path ""  (reference "D301")  (unit 1)))) 
  (property "MPN" "SMBJ12A-E3/52"  (at 345 230 0)  (effects  (font  (size 1.0 1.0))  (hide yes))) 
  (property "LCSC" "C1973121"  (at 345 230 0)  (effects  (font  (size 1.0 1.0))  (hide yes))) 
  (property "Manufacturer" "Vishay"  (at 345 230 0)  (effects  (font  (size 1.0 1.0))  (hide yes))) 
  (property "Datasheet" "https://www.vishay.com/docs/88392/smbj.pdf"  (at 345 230 0)  (effects  (font  (size 1.0 1.0))  (hide yes))) 
  (property "Description" ""  (at 345 230 0)  (effects  (font  (size 1.0 1.0))  (hide yes)))) 
 (wire  (pts  (xy 49.53 369.57)  (xy 49.53 377.19))  (stroke  (width 0)  (type default))) 
 (global_label "VBATT_2S_IN" 
  (shape bidirectional)  (at 49.53 377.19 180)  (effects  (font  (size 0.85 0.85))  (justify right)) 
  (property "Intersheetrefs" "${INTERSHEET_REFS}"  (at 49.53 377.19 0)  (effects  (font  (size 1.0 1.0))  (hide yes)))) 
 (symbol 
  (lib_id "power:PWR_FLAG")  (at 49.53 369.57 0)  (unit 1)  (in_bom yes)  (on_board yes)  (dnp no) 
  (property "Reference" "#FLG01"  (at 49.53 364.49 0)  (effects  (font  (size 1.0 1.0)))) 
  (property "Value" "PWR_FLAG"  (at 49.53 367.03 0)  (effects  (font  (size 1.0 1.0)))) 
  (property "Footprint" ""  (at 49.53 369.57 0)  (effects  (font  (size 1.0 1.0))  (hide yes)))  (pin "1") 
  (instances  (project "custom_hat_rev_b"  (path ""  (reference "#FLG01")  (unit 1))))) 
 (wire  (pts  (xy 124.46 369.57)  (xy 124.46 377.19))  (stroke  (width 0)  (type default))) 
 (global_label "POWER_GND" 
  (shape bidirectional)  (at 124.46 377.19 180)  (effects  (font  (size 0.85 0.85))  (justify right)) 
  (property "Intersheetrefs" "${INTERSHEET_REFS}"  (at 124.46 377.19 0)  (effects  (font  (size 1.0 1.0))  (hide yes)))) 
 (symbol 
  (lib_id "power:PWR_FLAG")  (at 124.46000000000001 369.57 0)  (unit 1)  (in_bom yes)  (on_board yes)  (dnp no) 
  (property "Reference" "#FLG02"  (at 124.46000000000001 364.49 0)  (effects  (font  (size 1.0 1.0)))) 
  (property "Value" "PWR_FLAG"  (at 124.46000000000001 367.03 0)  (effects  (font  (size 1.0 1.0)))) 
  (property "Footprint" ""  (at 124.46000000000001 369.57 0)  (effects  (font  (size 1.0 1.0))  (hide yes)))  (pin "1") 
  (instances  (project "custom_hat_rev_b"  (path ""  (reference "#FLG02")  (unit 1))))) 
 (wire  (pts  (xy 199.39 369.57)  (xy 199.39 377.19))  (stroke  (width 0)  (type default))) 
 (global_label "+3V3" 
  (shape bidirectional)  (at 199.39 377.19 180)  (effects  (font  (size 0.85 0.85))  (justify right)) 
  (property "Intersheetrefs" "${INTERSHEET_REFS}"  (at 199.39 377.19 0)  (effects  (font  (size 1.0 1.0))  (hide yes)))) 
 (symbol 
  (lib_id "power:PWR_FLAG")  (at 199.39000000000001 369.57 0)  (unit 1)  (in_bom yes)  (on_board yes)  (dnp no) 
  (property "Reference" "#FLG03"  (at 199.39000000000001 364.49 0)  (effects  (font  (size 1.0 1.0)))) 
  (property "Value" "PWR_FLAG"  (at 199.39000000000001 367.03 0)  (effects  (font  (size 1.0 1.0)))) 
  (property "Footprint" ""  (at 199.39000000000001 369.57 0)  (effects  (font  (size 1.0 1.0))  (hide yes)))  (pin "1") 
  (instances  (project "custom_hat_rev_b"  (path ""  (reference "#FLG03")  (unit 1))))) 
 (wire  (pts  (xy 275.59 369.57)  (xy 275.59 377.19))  (stroke  (width 0)  (type default))) 
 (global_label "+5V" 
  (shape bidirectional)  (at 275.59 377.19 180)  (effects  (font  (size 0.85 0.85))  (justify right)) 
  (property "Intersheetrefs" "${INTERSHEET_REFS}"  (at 275.59 377.19 0)  (effects  (font  (size 1.0 1.0))  (hide yes)))) 
 (symbol 
  (lib_id "power:PWR_FLAG")  (at 275.59000000000003 369.57 0)  (unit 1)  (in_bom yes)  (on_board yes)  (dnp no) 
  (property "Reference" "#FLG04"  (at 275.59000000000003 364.49 0)  (effects  (font  (size 1.0 1.0)))) 
  (property "Value" "PWR_FLAG"  (at 275.59000000000003 367.03 0)  (effects  (font  (size 1.0 1.0)))) 
  (property "Footprint" ""  (at 275.59000000000003 369.57 0)  (effects  (font  (size 1.0 1.0))  (hide yes)))  (pin "1") 
  (instances  (project "custom_hat_rev_b"  (path ""  (reference "#FLG04")  (unit 1))))) 
 (wire  (pts  (xy 350.52 369.57)  (xy 350.52 377.19))  (stroke  (width 0)  (type default))) 
 (global_label "+5V_PRE_IDEAL" 
  (shape bidirectional)  (at 350.52 377.19 180)  (effects  (font  (size 0.85 0.85))  (justify right)) 
  (property "Intersheetrefs" "${INTERSHEET_REFS}"  (at 350.52 377.19 0)  (effects  (font  (size 1.0 1.0))  (hide yes)))) 
 (symbol 
  (lib_id "power:PWR_FLAG")  (at 350.52 369.57 0)  (unit 1)  (in_bom yes)  (on_board yes)  (dnp no) 
  (property "Reference" "#FLG05"  (at 350.52 364.49 0)  (effects  (font  (size 1.0 1.0)))) 
  (property "Value" "PWR_FLAG"  (at 350.52 367.03 0)  (effects  (font  (size 1.0 1.0)))) 
  (property "Footprint" ""  (at 350.52 369.57 0)  (effects  (font  (size 1.0 1.0))  (hide yes)))  (pin "1") 
  (instances  (project "custom_hat_rev_b"  (path ""  (reference "#FLG05")  (unit 1))))) 
 (wire  (pts  (xy 425.45 369.57)  (xy 425.45 377.19))  (stroke  (width 0)  (type default))) 
 (global_label "IDEAL_VS" 
  (shape bidirectional)  (at 425.45 377.19 180)  (effects  (font  (size 0.85 0.85))  (justify right)) 
  (property "Intersheetrefs" "${INTERSHEET_REFS}"  (at 425.45 377.19 0)  (effects  (font  (size 1.0 1.0))  (hide yes)))) 
 (symbol 
  (lib_id "power:PWR_FLAG")  (at 425.45 369.57 0)  (unit 1)  (in_bom yes)  (on_board yes)  (dnp no) 
  (property "Reference" "#FLG06"  (at 425.45 364.49 0)  (effects  (font  (size 1.0 1.0)))) 
  (property "Value" "PWR_FLAG"  (at 425.45 367.03 0)  (effects  (font  (size 1.0 1.0)))) 
  (property "Footprint" ""  (at 425.45 369.57 0)  (effects  (font  (size 1.0 1.0))  (hide yes)))  (pin "1") 
  (instances  (project "custom_hat_rev_b"  (path ""  (reference "#FLG06")  (unit 1))))) 
 (wire  (pts  (xy 500.38 369.57)  (xy 500.38 377.19))  (stroke  (width 0)  (type default))) 
 (global_label "AMP_VDD_FILT" 
  (shape bidirectional)  (at 500.38 377.19 180)  (effects  (font  (size 0.85 0.85))  (justify right)) 
  (property "Intersheetrefs" "${INTERSHEET_REFS}"  (at 500.38 377.19 0)  (effects  (font  (size 1.0 1.0))  (hide yes)))) 
 (symbol 
  (lib_id "power:PWR_FLAG")  (at 500.38 369.57 0)  (unit 1)  (in_bom yes)  (on_board yes)  (dnp no) 
  (property "Reference" "#FLG07"  (at 500.38 364.49 0)  (effects  (font  (size 1.0 1.0)))) 
  (property "Value" "PWR_FLAG"  (at 500.38 367.03 0)  (effects  (font  (size 1.0 1.0)))) 
  (property "Footprint" ""  (at 500.38 369.57 0)  (effects  (font  (size 1.0 1.0))  (hide yes)))  (pin "1") 
  (instances  (project "custom_hat_rev_b"  (path ""  (reference "#FLG07")  (unit 1))))) 
 (embedded_fonts no))
